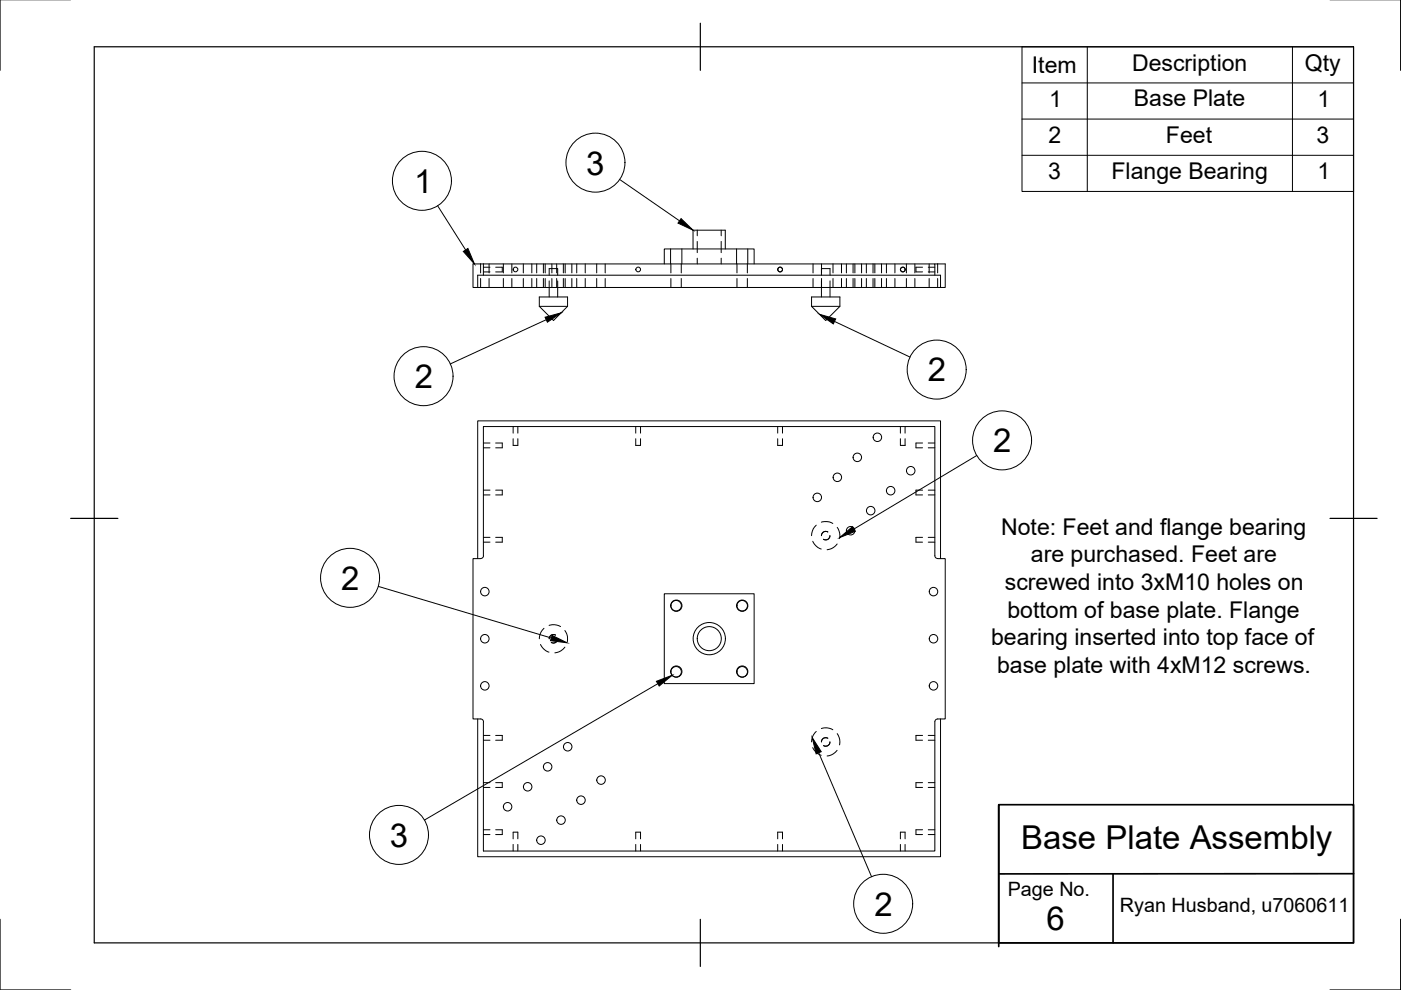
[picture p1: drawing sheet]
<svg xmlns="http://www.w3.org/2000/svg" width="297mm" height="210mm" viewBox="0 0 297 210" stroke-linecap="round" stroke-linejoin="round" font-family="sans-serif">
<!-- layer: Visible -->
<g fill="none" stroke="#000" stroke-width=".21">
<path d="M101.3 58.3h98.1v2.7h-98.1zM102.5 56h95.7v2.3M102.5 56h-2.2v5h1M102.5 56v2.3M140.8 56v-3.2h19.1v3.2M146.9 52.8v-4h6.9v4M198.2 56h2.2v5h-1M114.3 63h6v2l-3 3-3-3zM114.3 65h6M116.4 61v2M118.2 61v2M172.1 63h6v2l-3 3-3-3z"/>
<path d="M172.1 65h6M174.2 61v2M176 61v2M101.3 118.4v-29.2h98.1v29.2M101.9 118.4h-1.6v34h1.6M101.9 118.4a.57 .57 0 0 0 .6-.6v-27.4h95.7v27.4a.6 .6 0 0 0 .6 .6M198.8 118.4h1.6v34h-1.6a.6 .6 0 0 0-.6 .6v27.4h-95.7v-27.4a.57 .57 0 0 0-.6-.6M140.8 125.9h19.1v19h-19.1zM101.3 152.4v29.2h98.1v-29.2"/>
<circle cx="109.3" cy="57.1" r=".5"/>
<circle cx="135.3" cy="57.1" r=".5"/>
<circle cx="165.4" cy="57.1" r=".5"/>
<circle cx="191.4" cy="57.1" r=".5"/>
<circle cx="181.8" cy="97" r=".9"/>
<circle cx="186" cy="92.7" r=".9"/>
<circle cx="193.1" cy="99.8" r=".9"/>
<circle cx="173.3" cy="105.5" r=".9"/>
<circle cx="177.5" cy="101.2" r=".9"/>
<circle cx="180.4" cy="112.5" r=".9"/>
<circle cx="184.6" cy="108.3" r=".9"/>
<circle cx="188.8" cy="104" r=".9"/>
<circle cx="102.8" cy="125.4" r=".9"/>
<circle cx="102.8" cy="135.4" r=".9"/>
<circle cx="143.4" cy="128.4" r="1.11"/>
<circle cx="143.4" cy="128.4" r="1.2"/>
<circle cx="150.4" cy="135.4" r="3.4"/>
<circle cx="150.4" cy="135.4" r="2.55"/>
<circle cx="157.4" cy="128.4" r="1.11"/>
<circle cx="157.4" cy="128.4" r="1.2"/>
<circle cx="197.9" cy="135.4" r=".9"/>
<circle cx="197.9" cy="125.4" r=".9"/>
<circle cx="102.8" cy="145.4" r=".9"/>
<circle cx="120.4" cy="158.3" r=".9"/>
<circle cx="143.4" cy="142.4" r="1.11"/>
<circle cx="143.4" cy="142.4" r="1.2"/>
<circle cx="157.4" cy="142.4" r="1.11"/>
<circle cx="157.4" cy="142.4" r="1.2"/>
<circle cx="197.9" cy="145.4" r=".9"/>
<circle cx="107.6" cy="171.1" r=".9"/>
<circle cx="111.9" cy="166.8" r=".9"/>
<circle cx="114.7" cy="178.1" r=".9"/>
<circle cx="116.1" cy="162.6" r=".9"/>
<circle cx="118.9" cy="173.9" r=".9"/>
<circle cx="123.2" cy="169.7" r=".9"/>
<circle cx="127.4" cy="165.4" r=".9"/>
</g>
<!-- layer: Hidden -->
<g fill="none" stroke="#000" stroke-width=".21">
<path d="M101.9 56v1.9M101.9 59v2M102.5 56.7h1.4M102.5 57.7h1.4M103.7 56v1.9M103.7 59v2M105.1 56.7h1.4v1h-1.4M106.7 56v1.9M106.7 59v2M108.5 56v1.9M108.5 59v2M111 56v1.9"/>
<path d="M111 59v2M112.8 56v1.9M112.8 59v2M113.8 56v1.9M113.8 59v2M115.2 56v1.9M115.2 59v2M115.6 56v1.9M115.6 59v2M116.4 58.3v-1.3h1.8v1.3M116.4 59.6v1.4M117 56v1.9"/>
<path d="M117 59v2M118 56v1.9M118 59v2M118.2 59.6v1.4M119.4 56v1.9M119.4 59v2M119.8 56v1.9M119.8 59v2M121.2 56v1.9M121.2 59v2M122.3 56v1.9M122.3 59v2"/>
<path d="M124.1 56v1.9M124.1 59v2M126.5 56v1.9M126.5 59v2M128.3 56v1.9M128.3 59v2M142.2 52.8v3.2M142.2 56v1.9M142.2 59v2M144.4 56v1.9M144.4 59v2M144.6 52.8v3.2"/>
<path d="M147.8 48.8v1.2M147.8 51.2v2.4M147.8 54.8v1.2M152.9 48.8v1.2M152.9 51.2v2.4M152.9 54.8v1.2M156.2 52.8v3.2M156.3 56v1.9M156.3 59v2M158.5 56v1.9M158.5 59v2M158.5 52.8v3.2"/>
<path d="M172.4 56v1.9M172.4 59v2M174.2 57h1.8v1.3M174.2 56v2.3M174.2 59v2M176 59.6v1.4M176.6 56v1.9M176.6 59v2M178.4 56v1.9M178.4 59v2M179.5 56v1.9M179.5 59v2"/>
<path d="M180.9 56v1.9M180.9 59v2M181.3 56v1.9M181.3 59v2M182.7 56v1.9M182.7 59v2M183.7 56v1.9M183.7 59v2M185.1 56v1.9M185.1 59v2M185.5 56v1.9M185.5 59v2"/>
<path d="M186.9 56v1.9M186.9 59v2M187.9 56v1.9M187.9 59v2M189.7 56v1.9M189.7 59v2M192.2 56v1.9M192.2 59v2M194 56v1.9M194 59v2M195.6 56.7h-1.4v1h1.4M196.8 56.7h1.4"/>
<path d="M196.8 57.7h1.4M197 56v1.9M197 59v2M198.8 56v1.9M198.8 59v2M102.5 93.9h1.4M102.5 94.9h1.4M105.1 93.9h1.4v1h-1.4M108.8 93v1.4h1v-1.4M108.8 90.4v1.4M109.8 90.4v1.4M134.8 93v1.4h1v-1.4"/>
<path d="M134.8 90.4v1.4M135.8 90.4v1.4M164.9 93v1.4h1v-1.4M164.9 90.4v1.4M165.9 90.4v1.4M190.9 93v1.4h1v-1.4M190.9 90.4v1.4M191.9 90.4v1.4M195.6 93.9h-1.4v1h1.4M196.8 93.9h1.4M196.8 94.9h1.4M102.5 103.9h1.4"/>
<path d="M102.5 104.9h1.4M102.5 113.9h1.4M102.5 114.9h1.4M105.1 103.9h1.4v1h-1.4M105.1 113.9h1.4v1h-1.4M172.3 114.8l.7 1 1.1 .6M173.1 111.4h-.1a2.87 2.87 0 0 0-.9 2.2M174.1 110.7l.7-.1a2.6 2.6 0 0 1 1.8 .4M175.5 112.8a.9 .9 0 0 0-1.3 .8M176 113.6a.88 .88 0 0 1-1.4 .7M177.5 115.3l-.1 .1a3 3 0 0 1-2 1.2M177.5 111.8l.5 1.3v1.1"/>
<path d="M195.6 103.9h-1.4v1h1.4M195.6 113.9h-1.4v1h1.4M196.8 103.9h1.4M196.8 104.9h1.4M196.8 113.9h1.4M196.8 114.9h1.4M114.6 136.6l.7 1 1.1 .7M115.3 133.2a2.98 2.98 0 0 0-1 2.2M116.4 132.6l1.2-.1 1.3 .4M117.8 134.7a.9 .9 0 0 0-1.4 .7M118.2 135.4a.9 .9 0 0 1-1.3 .8M119.8 133.7a2.83 2.83 0 0 1 .5 2.4"/>
<path d="M119.8 137.2l-.1 .1a3 3 0 0 1-2.1 1.1M102.5 155.9h1.4M102.5 156.9h1.4M105.1 155.9h1.4v1h-1.4M172.3 158.5l.7 1 1.1 .6M173.1 155.1h-.1a2.98 2.98 0 0 0-.9 2.2M174.1 154.5l.2-.1a2.93 2.93 0 0 1 2.3 .3M175.5 156.5a.9 .9 0 0 0-1.3 .8M176 157.3a.9 .9 0 0 1-1.4 .8M177.5 159.1l-.4 .4a2.87 2.87 0 0 1-1.7 .8M177.5 155.5l.2 .4a2.89 2.89 0 0 1 .3 2M195.6 155.9h-1.4v1h1.4"/>
<path d="M196.8 155.9h1.4M196.8 156.9h1.4M102.5 165.9h1.4M102.5 167h1.4M102.5 175.9h1.4M102.5 176.9h1.4M105.1 165.9h1.4v1.1h-1.4M105.1 175.9h1.4v1h-1.4M108.8 177.9v-1.5h1v1.5M108.8 179v1.4M109.8 179v1.4M134.8 177.9v-1.5h1v1.5"/>
<path d="M134.8 179v1.4M135.8 179v1.4M164.9 177.9v-1.5h1v1.5M164.9 179v1.4M165.9 179v1.4M190.9 177.9v-1.5h1v1.5M190.9 179v1.4M191.9 179v1.4M195.6 175.9h-1.4v1h1.4M195.6 165.9h-1.4v1.1h1.4M196.8 165.9h1.4M196.8 167h1.4"/>
<path d="M196.8 175.9h1.4M196.8 176.9h1.4"/>
<circle cx="165.4" cy="57.2" r=".5"/>
<circle cx="191.4" cy="57.2" r=".5"/>
</g>
<!-- layer: Border -->
<path d="M0 -.1v15M297 -.1v15M20 9.9h267v190h-267zM148.5 4.9v10M15 109.9h10M282 109.9h10M0 194.9v15h15M148.5 194.9v10M297 194.9v15h-15" fill="none" stroke="#000" stroke-width=".25"/>
<!-- layer: TitleBlock -->
<path d="M211.8 170.6h75.2v29.3h-75.2zM211.8 170.8v29.9M236 185.3v14.6M287 185.2l-75.2 .1" fill="none" stroke="#000" stroke-width=".36"/>
<!-- layer: BOM -->
<g fill="none" stroke="#000" stroke-width=".21">
<path d="M216.7 9.9h70.3v30.7h-70.3zM216.7 17.6h70.3M230.5 9.9v30.7M274 9.9v30.7M131.4 38.1l12.7 8.7M216.7 25.2h70.3M216.7 32.9h70.3M92.8 43.6l5.9 9.4M115.8 67.8l-20.3 9.4M176.9 68.1l16 7.6M207.1 96.6l-26.1 15.6M80.2 124.3l36.7 11"/>
<path d="M139.5 145l-49.5 28.9M173.6 159.6l11.2 26.3"/>
<circle cx="89.5" cy="38.3" r="6.3"/>
<circle cx="126.2" cy="34.5" r="6.3"/>
<circle cx="89.8" cy="79.8" r="6.3"/>
<circle cx="198.6" cy="78.4" r="6.3"/>
<circle cx="212.5" cy="93.4" r="6.3"/>
<circle cx="74.2" cy="122.5" r="6.3"/>
<circle cx="84.6" cy="177" r="6.3"/>
<circle cx="187.3" cy="191.6" r="6.3"/>
</g>
<path d="M98.2 53.3l1-.6 1.4 3.3zM144.4 46.3l2.5 2.5-3.2-1.5zM115.6 67.3l3.4-1-2.9 2zM173.8 66.6l3.4 1-.5 1.1zM178 114l2.7-2.3 .6 1zM117.1 134.7l3.1 1.6-3.5-.5zM139.2 144.5l3.3-1.3-2.7 2.3zM172.2 156.4l1.9 3-1.1 .4z" fill="#000" stroke="#000" stroke-width=".21"/>
<g font-size="7">
<text x="87.8" y="40.8">1</text>
<text x="124.3" y="37">3</text>
<text x="87.9" y="82.3">2</text>
<text x="196.7" y="80.9">2</text>
<text x="210.6" y="95.9">2</text>
<text x="72.3" y="125">2</text>
<text x="82.7" y="179.5">3</text>
<text x="216.5" y="179.9">Base Plate Assembly</text>
<text x="185.4" y="194.1">2</text>
<text x="221.8" y="197.2">6</text>
</g>
<g font-size="4.9">
<text x="218.8" y="15.5">Item</text>
<text x="240" y="15">Description</text>
<text x="276.6" y="15">Qty</text>
<text x="222.4" y="22.6">1</text>
<text x="240.4" y="22.6">Base Plate</text>
<text x="279.3" y="22.6">1</text>
<text x="222.3" y="30.3">2</text>
<text x="247.2" y="30.3">Feet</text>
<text x="279.1" y="30.3">3</text>
<text x="222.2" y="37.9">3</text>
<text x="235.7" y="37.9">Flange Bearing</text>
<text x="279.3" y="37.9">1</text>
<text x="212.3" y="113.4">Note: Feet and flange bearing</text>
<text x="218.6" y="119.2">are purchased. Feet are</text>
<text x="213.1" y="125">screwed into 3xM10 holes on</text>
<text x="213.6" y="130.9">bottom of base plate. Flange</text>
<text x="210.1" y="136.8">bearing inserted into top face of</text>
<text x="211.4" y="142.7">base plate with 4xM12 screws.</text>
</g>
<g font-size="4.2">
<text x="213.7" y="189.9">Page No.</text>
<text x="237.4" y="193.4">Ryan Husband, u7060611</text>
</g>
</svg>
